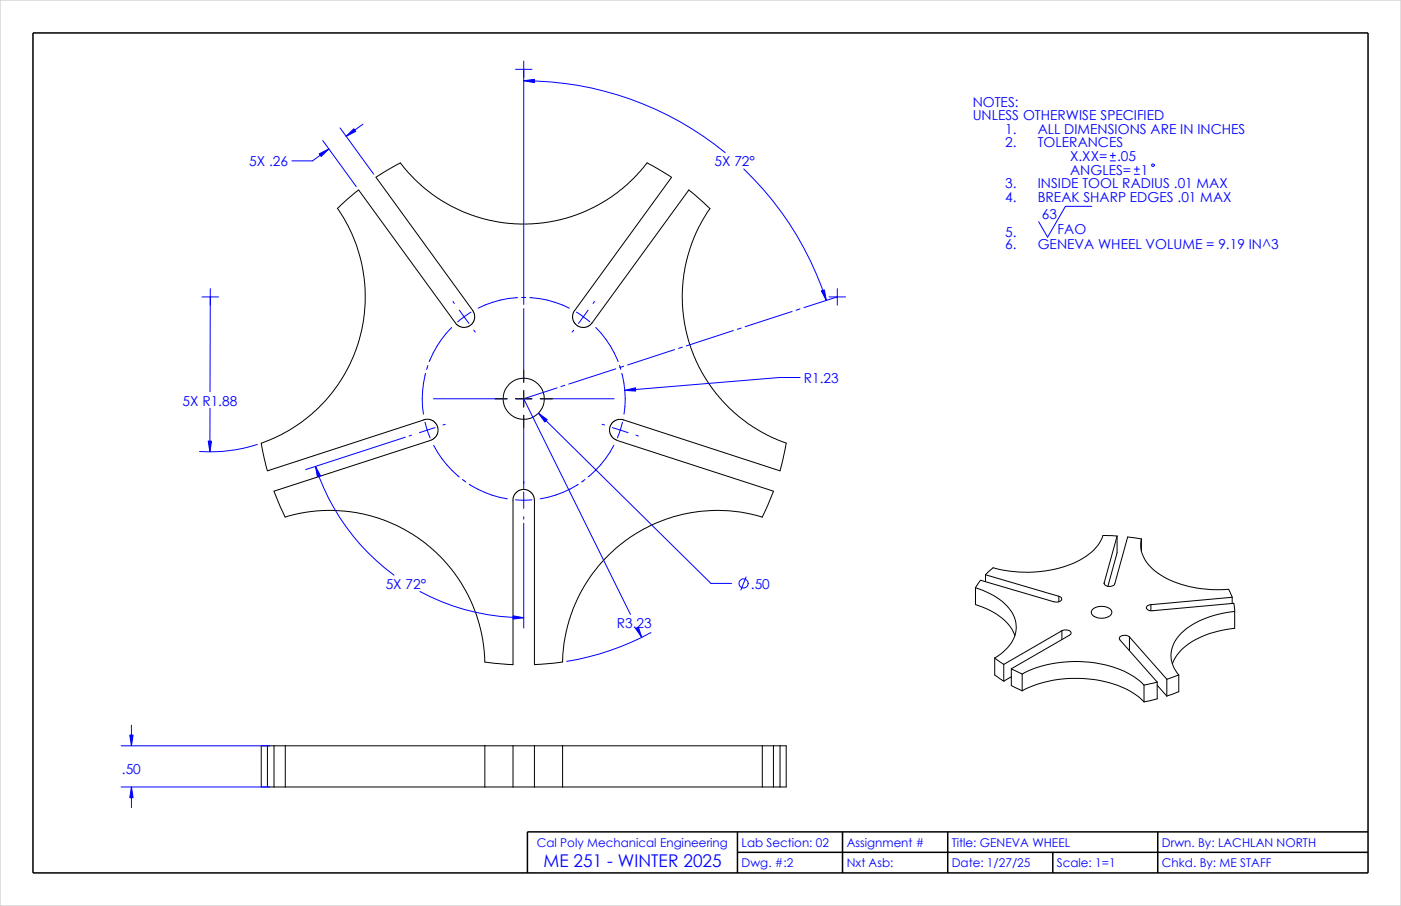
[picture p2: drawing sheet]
<svg xmlns="http://www.w3.org/2000/svg" width="432mm" height="279mm" viewBox="0 0 432 279" stroke-linecap="round" stroke-linejoin="round" font-family="sans-serif">
<path d="M0 0h431.8v279.4h-431.8z" fill="none" stroke="#c0c0c0" stroke-width=".31"/>
<path d="M10.2 10.2h411.4v259h-411.4zM227.3 256.5v12.7M259.7 256.5v12.7M292.1 256.5v12.7M356.8 256.5v12.7M421.6 256.5h-259v12.7M227.3 262.8h194.3M324.5 262.8v6.4" fill="none" stroke="#000" stroke-width=".47"/>
<g fill="none" stroke="#000" stroke-width=".31">
<path d="M115.9 54.7l7.5-4.5 3.4 4a47.8 47.8 0 0 0 72.6-4l7.6 4.5-30 41.2-.5 1v1.3l.5 1.3 .8 .9 1.2 .5 1.3 .1 1.3-.5 .9-.8 29.8-41.1 6.5 5.7-1 1.5a47.8 47.8 0 0 0 24.5 70.9l-1.9 8.5-48.8-15.9-1.1 .1-1.1 .4-.8 .8-.6 1.1-.1 1.4 .4 1.3 .8 .8 1 .5M115.9 54.7l29.8 41.1 .5 .9 .1 1.3-.5 1.4-.9 1-.9 .4-1.3 .2-1.4-.5-.7-.6-30.1-41.3-6.5 5.7M104.1 64.3l.6 1.1a47.8 47.8 0 0 1-24.2 71.3l1.9 8.5 48.2-15.7M161.4 114.1v3.8M130.6 129.5l1.5-.2 1.1 .3 1 .7 .7 1.3 .1 1.5-.3 1.1-.8 .9-1 .6-48.4 15.8 3.4 8M152.5 123h3.8M158.9 123h5.1M161.4 120.4v5.1M161.4 128.1v3.8M166.5 123h3.8M190.1 135.8l48.3 15.7-3.5 8a47.7 47.7 0 0 0-61.5 44.7M87.9 159.4l1.8-.4a47.7 47.7 0 0 1 59.7 45.2l8.7 .8v-50.7l.2-1.2 .7-1.1 .9-.7 1.5-.4 1.5 .4 .9 .7 .7 1.1 .2 1.2v50.7l8.7-.9"/>
<path d="M303.7 177.2l22.6 6.7M303.7 177.2v2.2M340.3 179.7v.3M344.3 165.3l-4 14.4M344.3 165.3v5.2l-2.8 10.3M344.3 165.3l-4.4-.2a14.4 14.4 0 0 1-8 8.1 38.5 38.5 0 0 1-25.8 1.9l-2.4 2.1M351.8 166.2l-4.2-.6-4 14.4a1.99 1.99 0 0 1-3.3 0v-.3M351.8 166.2a10.2 10.2 0 0 0 4.9 10.5 33.8 33.8 0 0 0 22 5l1.1 2.5M351.8 166.2v3.8M300.7 181.3v5.1a18.9 18.9 0 0 1 11.6 8.5l.5 1.1M300.7 181.3a18.6 18.6 0 0 1 11.6 8.4 9.2 9.2 0 0 1-3.1 11.4l-2.6 1.8M300.7 181.3l1.5-2.4 22.6 6.7a1.57 1.57 0 0 0 2.4-1.1l-.9-.6"/>
<path d="M326.3 183.9v1.7M327.3 194.5v2.7M327.3 194.5l-17.9 10.4M327.3 194.5a1.93 1.93 0 0 1 2.8 .8l-.5 .6-17.9 10.3M336.7 188a4.3 4.3 0 0 1 5.8 .3 1.63 1.63 0 0 1-1.5 2.2 3.8 3.8 0 0 1-4.6-1.4zM348.1 196.4a2.04 2.04 0 0 0-3.1 .5l11.7 13.5M348.1 196.4v4.2M348.1 196.4l11.5 13.1M354.7 186.5a.96 .96 0 0 0-1.1 .3 .96 .96 0 0 0 0 1.2l1.2 .4 25.5-2.3 .2 2.5M354.7 186.5v1.8M379.8 184.2l-25.1 2.3M379.8 184.2v1.9"/>
<path d="M380.5 188.6a28.5 28.5 0 0 0-16.3 6.6 9 9 0 0 0-.9 13M380.5 188.6v5.2a26.5 26.5 0 0 0-17 7.3l-1.6 2.2-.6 1.4M306.6 202.9l2.8 2M306.6 202.9v5.3l2.8 1.9M309.4 204.9v5.2M311.7 206.2l3.3 1.7M311.7 206.2v5.2l3.3 1.6M311.7 208.7l-2.3 1.4M315 207.9v5.1M315 213a37.6 37.6 0 0 1 33.5 .3l2.7 1.8 1.4 1.4M315 207.9a37.2 37.2 0 0 1 33.5 .2l2.7 1.8 1.4 1.4M352.6 211.3v5.2"/>
<path d="M356.7 210.4l-4.1 .9M356.7 210.4v5.1l-4.1 1M356.7 211.3l2.9 3.4M359.6 209.5v5.2M363.3 208.2l-3.7 1.3M363.3 208.2v5.1l-3.7 1.4M82.4 230h2.1M82.4 230v12.7M82.4 230h-1.9v12.7h1.9M84.5 230h3.4M84.5 230v12.7M87.9 230h61.5"/>
<path d="M87.9 230v12.7M149.4 230h8.7M149.4 230v12.7M158.1 230v12.7M158.1 230h6.6M164.7 230h8.7M164.7 230v12.7M173.4 230v12.7M173.4 230h61.5M234.9 230v12.7M234.9 230h3.5M238.4 230v12.7"/>
<path d="M238.4 230h2M240.4 230h1.9v12.7h-1.9M240.4 230v12.7M82.4 242.7h2.1M84.5 242.7h3.4M87.9 242.7h61.5M149.4 242.7h8.7M158.1 242.7h6.6M164.7 242.7h8.7M173.4 242.7h61.5M234.9 242.7h3.5M238.4 242.7h2"/>
<circle cx="161.4" cy="123" r="6.3"/>
</g>
<g fill="none" stroke="#00f" stroke-width=".31">
<path d="M161.4 18.8v75.1M104.8 39.5l10.3 14.2M111.8 38.3l-5.1 3.7M158.9 21.4h5.1M161.4 24.9a98 98 0 0 1 62.1 22.2M99.5 43.3l10.3 14.3M101.3 45.9l-5 3.7h-6.3M229.2 52.1a97.7 97.7 0 0 1 25.5 40.6M342.2 49.6h1.6M342.2 48h1.6M343 47.2v1.6M349.6 53.8h1.6"/>
<path d="M349.6 52.2h1.6M350.4 51.4v1.6M336.5 63.6h-8.1l-5.5 9.6-2.8-4.8M62.3 91.6h5.1M64.8 89l-.1 31.8M139.6 93l.4 .6M141.6 95.6l1.4 2.1M143 97.7l-1.9 1.6M143 97.7l1.5 2M145.2 96.3l-2.2 1.4M159.5 91.8a30.7 30.7 0 0 0-12.1 3.2M160.8 91.7h1.3"/>
<path d="M161.4 95.2v22.7M163.3 91.8a30.2 30.2 0 0 1 12.2 3.2M177.7 96.3l2.1 1.4M179.8 97.7l2 1.6M179.8 97.7l-1.5 2M181.3 95.6l-1.5 2.1M183.2 93l-.4 .6M244.1 96.1l-14.4 4.7M246.5 95.3l-1.1 .4M255.5 91.6h5.1M258 91.6l-10.2 3.3M258.1 89v5.1"/>
<path d="M131.1 115.1l-.1 .6a31.5 31.5 0 0 0-.5 12M131.9 112.7l-.4 1.2M139.2 101a31.9 31.9 0 0 0-6.9 10.5M146 101.8l.5 .6M171.7 119.6l-10.3 3.4 32.9 66.5M174.1 118.8l-1.2 .4M176.8 101.8l-.4 .6M183.6 101a30.7 30.7 0 0 1 6.9 10.5M189.8 113.7l-14.5 4.7M190.9 112.7l.4 1.2M191.6 115.1l1 5.3M192.2 112.9l-1.2 .4"/>
<path d="M207.9 107.8l-14.5 4.8M210.3 107.1l-1.2 .3M226 101.9l-14.5 4.8M228.4 101.2l-1.2 .4M246.6 116.4h-6.4l-47.6 4M64.7 125.9v13.4M79.3 137.1a48.5 48.5 0 0 1-17.8 2.1M124.9 134.8l-30.7 10M126.8 134.2l-.7 .3M131 130.2l.7 2.4M131.7 132.6l.8 2.4M131.7 132.6l-2.4 .8"/>
<path d="M133.6 123h22.7M133.6 137.3a31.2 31.2 0 0 0 7.9 9.8M134.1 131.9l-2.4 .7M137.2 130.9l-.7 .2M158.9 123h5.1M161.4 120.4v5.1M161.4 128.1v22.7M165.9 127.4l53.2 52.5h6.4M166.5 123h22.8M185.6 130.9l.7 .2M188.7 131.9l2.5 .7M189.2 137.3a30.4 30.4 0 0 1-7.9 9.8"/>
<path d="M191.2 132.6l-.9 2.4M191.2 132.6l2.4 .8M191.9 130.2l-.7 2.4M192.6 120.4v4.9l-.3 2.4M196 134.2l.7 .3M97.2 143.8a67.5 67.5 0 0 0 24.3 33.6M142.5 147.9l1.1 .7M144.6 149.4a31.1 31.1 0 0 0 11.8 4.4M158.9 154.1h5.1M161.4 151.7v5.1M161.4 159.3v.8M178.2 149.4a30.5 30.5 0 0 1-11.7 4.4"/>
<path d="M180.3 147.9l-1.1 .7M161.4 161.4v32.3M230 177.9l-1.7 4M129.4 182.4a67.7 67.7 0 0 0 32 8.1M196.8 194.5l1 2.1M200.6 195.1a81.8 81.8 0 0 1-25.9 8.9M37.3 230h45.9M40.5 223.6v6.4M37.3 242.7h45.9M40.5 242.7v6.3"/>
<circle cx="355.4" cy="51" r=".41"/>
<circle cx="229.2" cy="179.9" r="1.41"/>
</g>
<g fill="#00f" stroke="#00f" stroke-width=".31">
<path d="M253.2 89.7l.9-.3 .6 3.3z"/>
<path d="M161.4 24.9l3.3-.4v1z"/>
<path d="M98.4 47.5l2.9-1.6-2.3 2.4z"/>
<path d="M165.9 127.4l2.8 2-.8 .7z"/>
<path d="M106.7 42l2.4-2.3 .5 .8z"/>
<path d="M64.2 136l1 .1-.5 3.2z"/>
<path d="M158.1 189.9l3.3 .6-3.3 .4z"/>
<path d="M192.6 120.4l3.2-.8 .1 1z"/>
<path d="M97.2 143.8l1.6 3-1 .3z"/>
<path d="M195.9 193.8l.9-.4 1 3.2z"/>
<path d="M40 226.7h1l-.5 3.3z"/>
<path d="M40.5 242.7l.5 3.3h-1z"/>
</g>
<text font-size="5.4" fill="#00f" x="167.5" y="267.3">ME 251 - WINTER 2025</text>
<g font-size="4.2" fill="#00f">
<text x="299.8" y="32.9">NOTES:</text>
<text x="299.8" y="37.1">UNLESS OTHERWISE SPECIFIED</text>
<text x="309.8" y="41.3">1.</text>
<text x="319.8" y="41.3">ALL DIMENSIONS ARE IN INCHES</text>
<text x="309.8" y="45.5">2.</text>
<text x="319.8" y="45.5">TOLERANCES</text>
<text x="76.8" y="51.3">5X .26</text>
<text x="220.2" y="51.3">5X 72°</text>
<text x="329.8" y="49.7">X.XX=</text>
<text x="329.8" y="53.8">ANGLES=</text>
<text x="344.3" y="49.7">.05</text>
<text x="351.7" y="53.8">1</text>
<text x="309.8" y="58">3.</text>
<text x="319.8" y="58">INSIDE TOOL RADIUS .01 MAX</text>
<text x="309.8" y="62.2">4.</text>
<text x="319.8" y="62.2">BREAK SHARP EDGES .01 MAX</text>
<text x="321.1" y="67.5">63</text>
<text x="309.8" y="73.2">5.</text>
<text x="309.8" y="76.8">6.</text>
<text x="319.8" y="76.8">GENEVA WHEEL VOLUME = 9.19 IN^3</text>
<text x="326" y="72.3">FAO</text>
<text x="247.8" y="118.1">R1.23</text>
<text x="56.3" y="125.1">5X R1.88</text>
<text x="118.9" y="181.6">5X 72°</text>
<text x="231.4" y="181.6">.50</text>
<text x="190.1" y="193.7">R3.23</text>
<text x="37.6" y="238.8">.50</text>
</g>
<g font-size="3.7" fill="#00f">
<text x="165.4" y="261.2">Cal Poly Mechanical Engineering</text>
<text x="228.6" y="261.2">Lab Section: 02</text>
<text x="261" y="261.2">Assignment #</text>
<text x="293.3" y="261.2">Title: GENEVA WHEEL</text>
<text x="358.1" y="261.2">Drwn. By: LACHLAN NORTH</text>
<text x="228.6" y="267.5">Dwg. #:2</text>
<text x="261" y="267.5">Nxt Asb:</text>
<text x="293.3" y="267.5">Date: 1/27/25</text>
<text x="325.8" y="267.5">Scale: 1=1</text>
<text x="358.1" y="267.5">Chkd. By: ME STAFF</text>
</g>
</svg>
